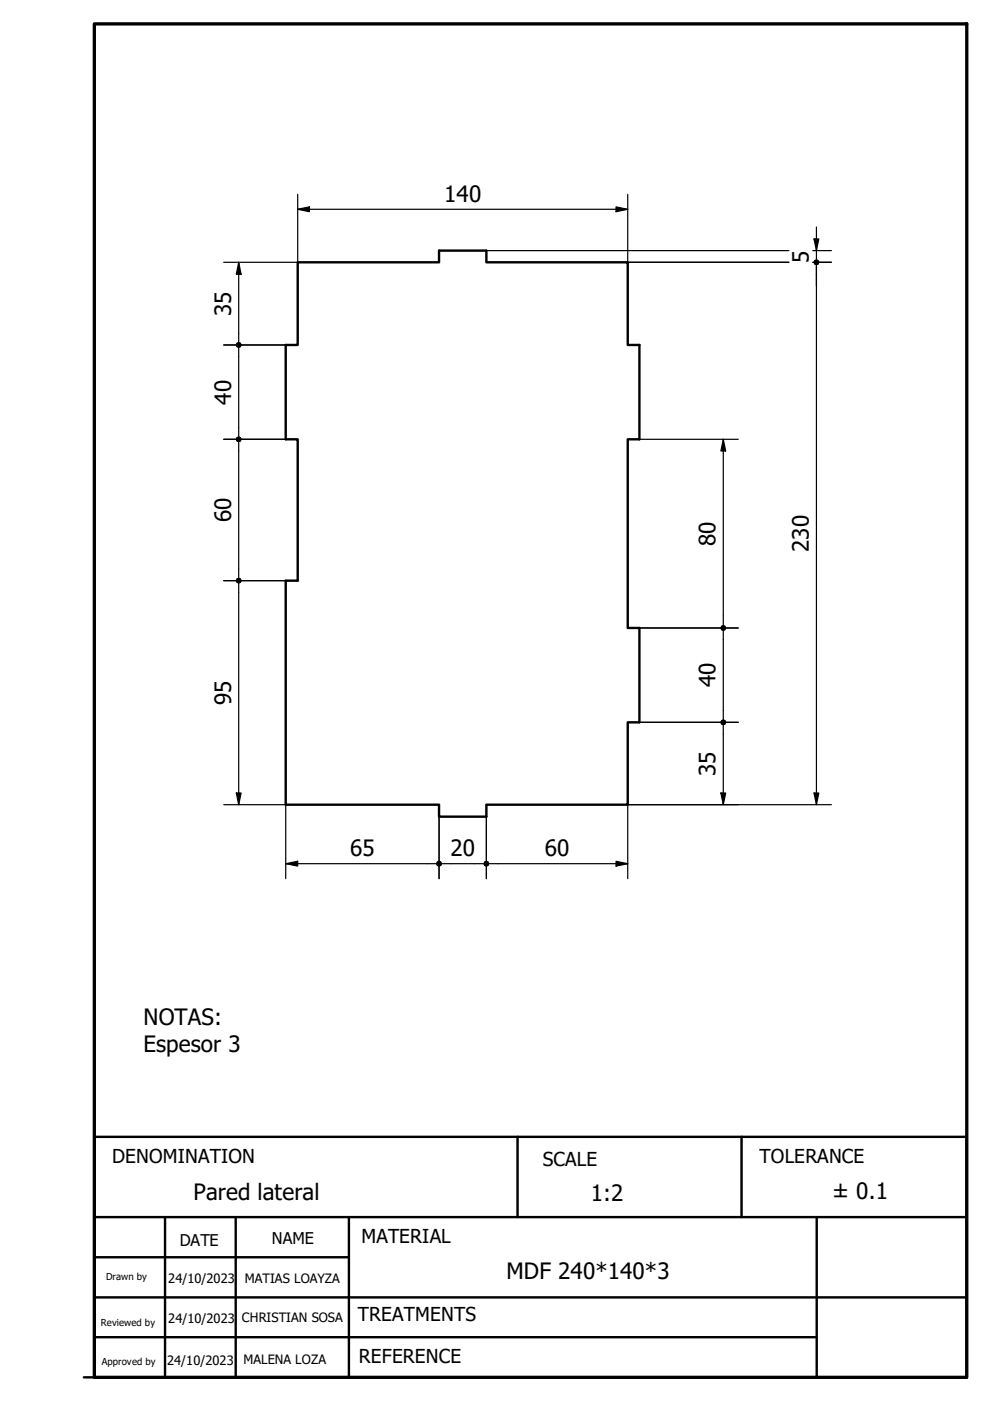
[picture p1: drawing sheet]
<svg xmlns="http://www.w3.org/2000/svg" width="210mm" height="297mm" viewBox="0 0 210 297" stroke-linecap="round" stroke-linejoin="round" font-family="sans-serif">
<!-- layer: Visible (ISO) -->
<path d="M63.1 55.6h30v-2.5h10v2.5h30v17.5h2.5v20h-2.5v40h2.5v20h-2.5v17.5h-30v2.6h-10v-2.6h-32.5v-47.5h2.5v-30h-2.5v-20h2.5z" fill="none" stroke="#000" stroke-width=".51"/>
<!-- layer: Border (ISO) -->
<path d="M20 5.1h185v286.9h-185z" fill="none" stroke="#000" stroke-width=".7"/>
<!-- layer: Title (ISO) -->
<path d="M20 258h185M35 258v34M50 258v34M74 258v34M109.7 241v17M157.2 241v17M173.2 258v34M20 275.1h185M20 266.6h54M17.8 292h187.2h-185v-51h185v51M20 283.5h153.2" fill="none" stroke="#000" stroke-width=".51"/>
<!-- layer: Dimension (ISO) -->
<g fill="none" stroke="#000" stroke-width=".25">
<path d="M50.6 55.6l.5 2.6h-1zM50.6 55.6v16.9M63.1 44.4l2.5-.5v1zM63.1 41.2v14.4h-15.7M63.1 44.4h70M103.1 53.1h64.2M130.6 43.9l2.5 .5-2.5 .5zM133.1 41.2v14.4h34.2M172.3 55.6h4M172.3 53.1h4M172.6 50.7h1l-.5 2.4zM173.1 48.1v7.5"/>
<path d="M173.1 56.2v114.4M47.4 73.1h13.2M50.6 73.8v18.7M47.4 93.1h13.2M50.6 93.8v28.7M135.6 93.1h20.9M153.4 93.1l.5 2.5h-1.1zM153.4 93.1v39.4M47.4 123.1h13.2M50.6 123.7v46.9M135.6 133.1h20.9M153.4 133.8v18.7"/>
<path d="M135.6 153.1h20.9M153.4 153.8v16.8M47.4 170.6h13.2v15.7M50.1 168.1h1l-.5 2.5zM93.1 173.2v13.1M103.1 173.2v13.1M152.8 168.1h1.1l-.5 2.5zM172.6 168.1h1l-.5 2.5zM176.3 170.6h-43.2v15.7M60.6 183.1l2.5-.5v1zM60.6 183.1h31.9M93.7 183.1h8.8"/>
<path d="M103.7 183.1h29.4M130.6 182.6l2.5 .5-2.5 .5z"/>
</g>
<g fill="#000">
<path d="M50.6 55.6l.5 2.6h-1zM63.1 44.4l2.5-.5v1zM130.6 43.9l2.5 .5-2.5 .5zM172.6 50.7h1l-.5 2.4zM153.4 93.1l.5 2.5h-1.1zM50.1 168.1h1l-.5 2.5zM152.8 168.1h1.1l-.5 2.5zM172.6 168.1h1l-.5 2.5zM60.6 183.1l2.5-.5v1zM130.6 182.6l2.5 .5-2.5 .5z"/>
<circle cx="173.1" cy="55.6" r=".63"/>
<circle cx="50.6" cy="73.1" r=".63"/>
<circle cx="50.6" cy="93.1" r=".63"/>
<circle cx="50.6" cy="123.1" r=".63"/>
<circle cx="153.3" cy="133.1" r=".62"/>
<circle cx="153.3" cy="153.1" r=".62"/>
<circle cx="93.1" cy="183.1" r=".63"/>
<circle cx="103.1" cy="183.1" r=".62"/>
</g>
<g font-size="4.8">
<text x="94.2" y="42.8">140</text>
<text x="171.5" y="55.7" transform="rotate(-90 171.5 55.7)">5</text>
<text x="49" y="67" transform="rotate(-90 49 67)">35</text>
<text x="49" y="85.8" transform="rotate(-90 49 85.8)">40</text>
<text x="49" y="110.7" transform="rotate(-90 49 110.7)">60</text>
<text x="151.7" y="115.7" transform="rotate(-90 151.7 115.7)">80</text>
<text x="171.5" y="117.1" transform="rotate(-90 171.5 117.1)">230</text>
<text x="49" y="149.5" transform="rotate(-90 49 149.5)">95</text>
<text x="151.7" y="145.7" transform="rotate(-90 151.7 145.7)">40</text>
<text x="151.7" y="164.5" transform="rotate(-90 151.7 164.5)">35</text>
<text x="74.2" y="181.5">65</text>
<text x="95.5" y="181.5">20</text>
<text x="115.5" y="181.5">60</text>
<text x="30.4" y="217.2">NOTAS:</text>
<text x="30.4" y="223">Espesor 3</text>
<text x="41" y="254.4">Pared lateral</text>
<text x="125.3" y="254.7">1:2</text>
<text x="176.5" y="254.2">± 0.1</text>
<text x="107.4" y="271.1">MDF 240*140*3</text>
</g>
<g font-size="4.1">
<text x="23.7" y="246.5">DENOMINATION</text>
<text x="115.1" y="247.1">SCALE</text>
<text x="161" y="246.7">TOLERANCE</text>
<text x="76.6" y="263.6">MATERIAL</text>
<text x="75.9" y="280.1">TREATMENTS</text>
<text x="76.1" y="289">REFERENCE</text>
</g>
<g font-size="3.4">
<text x="57.7" y="263.8">NAME</text>
<text x="38.1" y="264.1">DATE</text>
</g>
<g font-size="2.7">
<text x="35.7" y="272">24/10/2023</text>
<text x="51.9" y="272.1">MATIAS LOAYZA</text>
<text x="35.7" y="280.5">24/10/2023</text>
<text x="51.3" y="280.3">CHRISTIAN SOSA</text>
<text x="35.4" y="289.4">24/10/2023</text>
<text x="51.6" y="289.3">MALENA LOZA</text>
</g>
<g font-size="2">
<text x="22.5" y="271.4">Drawn by</text>
<text x="21.4" y="281.2">Reviewed by</text>
<text x="21.6" y="289.5">Approved by</text>
</g>
</svg>
